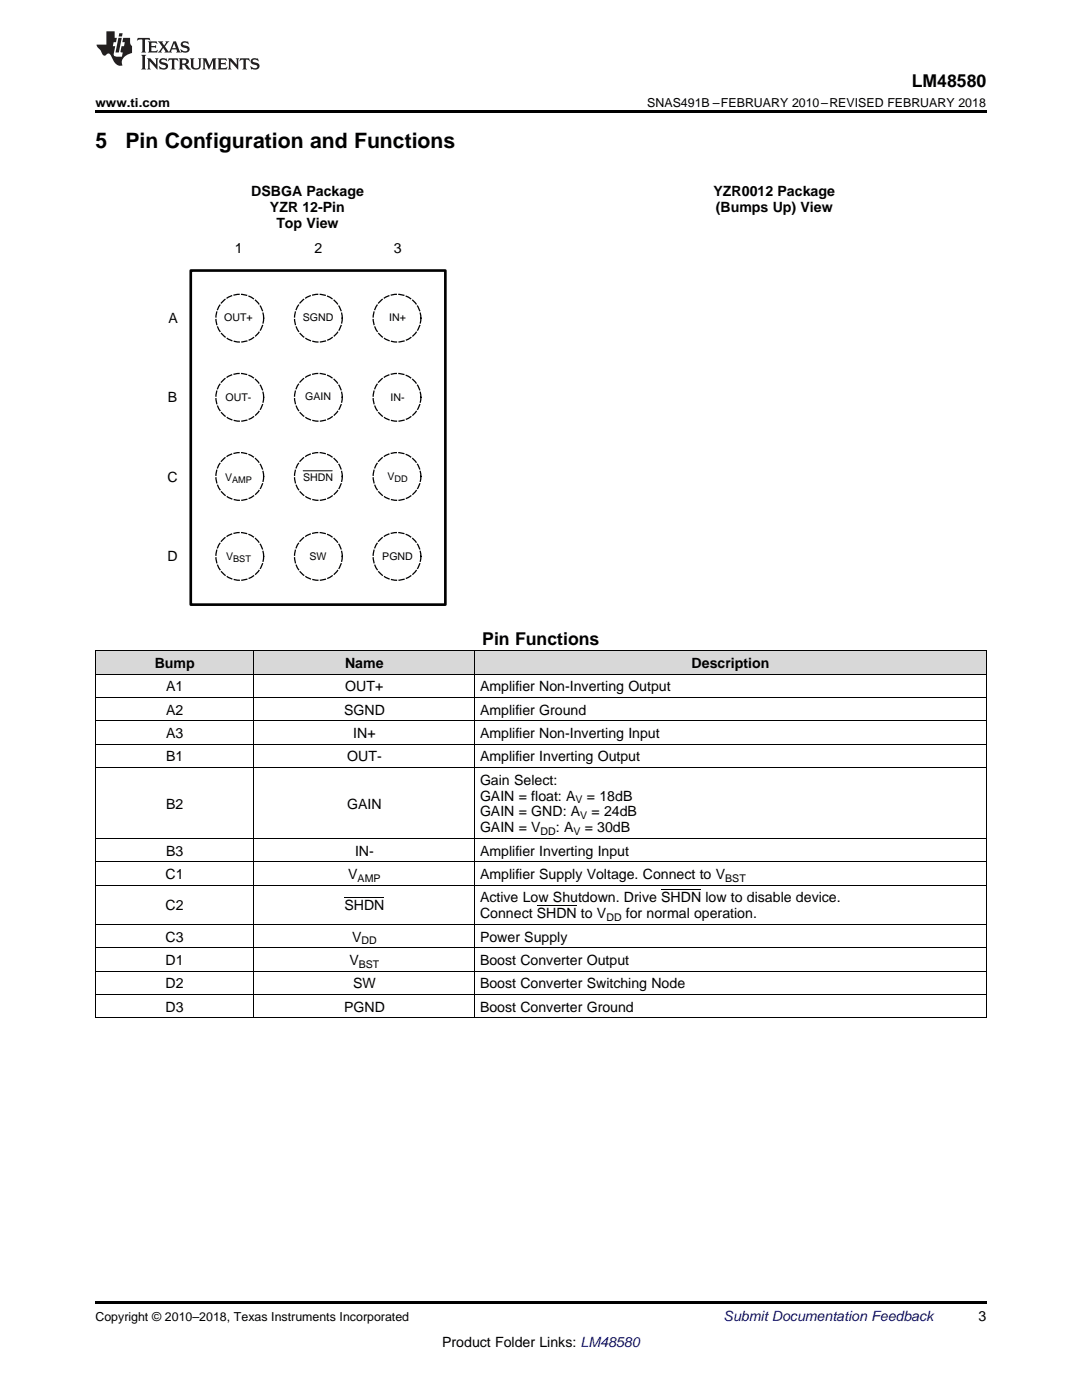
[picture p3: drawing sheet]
<svg xmlns="http://www.w3.org/2000/svg" width="216mm" height="279mm" viewBox="0 0 216 279" stroke-linecap="round" stroke-linejoin="round" font-family="sans-serif">
<g fill="#d8d8d8">
<path d="M19 129.9h31.7v4.7h-31.7z"/>
<path d="M50.7 129.9h44v4.7h-44z"/>
<path d="M94.7 129.9h102.1v4.7h-102.1z"/>
</g>
<path d="M19 22h177.8v.5h-177.8zM19 203.1l.2 .1zM94.6 203.1l.1 .1zM196.7 203.1l.1 .1zM19 259.7h177.8v.5h-177.8z" fill="#000"/>
<g fill="none" stroke="#000" stroke-width=".2">
<path d="M60.5 94h5.8M19 139.2h177.8M19 134.5h177.8M19 129.9h177.8M19.1 129.9v73.3M50.7 129.9v73.3M94.7 129.9v73.3M196.8 129.9v73.3M19 153.2h177.8M19 148.5h177.8M19 143.8h177.8M19 176.7h177.8"/>
<path d="M19 172h177.8M19 167.3h177.8M19 198.5h177.8M19 193.8h177.8M19 189.1h177.8M19 184.5h177.8M19 203.1h177.8"/>
</g>
<path d="M38.1 54h50.8v66.7h-50.8z" fill="none" stroke="#000" stroke-width=".53"/>
<g fill="none" stroke="#000" stroke-width=".25" stroke-dasharray="1 .5">
<circle cx="47.8" cy="79.3" r="4.8"/>
<circle cx="47.8" cy="63.5" r="4.8"/>
<circle cx="63.5" cy="79.3" r="4.8"/>
<circle cx="63.5" cy="63.5" r="4.8"/>
<circle cx="79.2" cy="79.3" r="4.8"/>
<circle cx="79.2" cy="63.5" r="4.8"/>
<circle cx="47.8" cy="95.1" r="4.8"/>
<circle cx="63.5" cy="95.1" r="4.8"/>
<circle cx="79.2" cy="95.1" r="4.8"/>
<circle cx="47.8" cy="111" r="4.8"/>
<circle cx="63.5" cy="111" r="4.8"/>
<circle cx="79.2" cy="111" r="4.8"/>
</g>
<g fill="#231f20">
<path d="M27.5 7.6l-.1 .5 .4-.2h.6v.1v2.1l-.2 .4h1l-.3-.4v-2.1l.1-.1h.5l.5 .2-.2-.5zM29.5 8.3l.2 .3v1.5l-.2 .4h1.8l.2-.6a1.04 1.04 0 0 1-1.3 .2v-.7h.6l.3 .2v-.6l-.3 .2h-.6v-.6l.8-.1 .4 .3-.2-.5zM31.5 8.3l.9 1.1-.9 1.1h.8l-.2-.2 .5-.7 .4 .7-.2 .2h1.5l-.1-.2 .1-.4h.9l.1 .4-.2 .2h1l-.3-.3-.7-1.9h-.5l-.9 2-.8-1 .9-1h-.8l.1 .3-.3 .5-.4-.6 .2-.2zM34.7 8.6l.4 1h-.7zM36.3 8.4a.63 .63 0 0 0-.2 .7 .63 .63 0 0 0 .6 .4l.6 .2 .1 .2a.75 .75 0 0 1-.7 .4 .75 .75 0 0 1-.6-.5l.1 .7 .1-.1a1.11 1.11 0 0 0 1.5-.6 1.13 1.13 0 0 0-1.2-.8l-.1-.4a1.04 1.04 0 0 1 1.2 .2l-.2-.5-.1 .1-.5-.2zM28.2 10.9l.2 .4v2.2l-.2 .4h1l-.3-.4v-2.2l.3-.4zM29.3 11.6l.3 .4v1.5l-.3 .4h.8l-.2-.4v-1.3l1.5 1.7v-1.9l.2-.4h-.7l.2 .4v.9l-1.1-1.3zM32 11.8a.62 .62 0 0 0-.2 .7 .62 .62 0 0 0 .6 .4l.6 .1 .1 .3a.76 .76 0 0 1-.7 .3 .76 .76 0 0 1-.6-.4l.1 .7 .1-.1a1.11 1.11 0 0 0 1.5-.6 1.13 1.13 0 0 0-1.2-.8l-.1-.4a1.04 1.04 0 0 1 1.2 .2l-.2-.6-.1 .1-.5-.1zM33.7 11.6l-.2 .6a.61 .61 0 0 1 .8-.3v1.6l-.2 .4h.9l-.2-.4v-1.6a.63 .63 0 0 1 .8 .3l-.2-.6zM35.6 11.6l.3 .4v1.5l-.3 .4h1l-.2-.2v-.8l.5 .2a.76 .76 0 0 0 1.2 .7l-1-1a.58 .58 0 0 0 .6-.5 .58 .58 0 0 0-.5-.6zM36.4 11.9h.1a.45 .45 0 0 1 .5 .1 .45 .45 0 0 1 .1 .5l-.7 .2zM37.9 11.6l.2 .2a2.17 2.17 0 0 0 .3 1.9 .99 .99 0 0 0 1.6-.6v-1.1l.2-.4h-.7l.2 .2a1.92 1.92 0 0 1-.2 1.8 .6 .6 0 0 1-.9-.5v-1.1l.2-.4zM40.4 11.6l.2 .4v1.5l-.2 .4h.7l-.2-.4v-1.4l.8 1.8 .8-1.8v1.4l-.2 .4h.9l-.2-.4v-1.5l.2-.4h-.8l-.6 1.5-.6-1.5zM43.4 11.6l.2 .4v1.5l-.2 .4h1.8l.2-.6a1.04 1.04 0 0 1-1.3 .1v-.6h.5l.4 .2v-.6l-.4 .2h-.5v-.7h.8l.3 .3-.1-.6zM45.5 11.6l.2 .4v1.5l-.2 .4h.7l-.2-.4v-1.3l1.5 1.7v-1.9l.2-.4h-.7l.2 .4v.9l-1.1-1.3zM47.9 11.6l-.1 .6a.61 .61 0 0 1 .8-.3v1.6l-.3 .4h1l-.3-.4 .1-1.6a.63 .63 0 0 1 .7 .3l-.1-.6zM50.2 11.8a.62 .62 0 0 0-.2 .7 .62 .62 0 0 0 .6 .4l.6 .1 .2 .3a.76 .76 0 0 1-.8 .3 .76 .76 0 0 1-.6-.4l.1 .7 .2-.1a1.11 1.11 0 0 0 1.5-.6 1.13 1.13 0 0 0-1.3-.8l-.1-.4a1.04 1.04 0 0 1 1.2 .2l-.1-.6-.2 .1-.5-.1z"/>
<path d="M21.2 6.3v2.6h-1.9l.1 .4 .7 .9a.91 .91 0 0 0 1 .8 .56 .56 0 0 1 .5-.3 .56 .56 0 0 1 .5 .3l.4 .8a1.53 1.53 0 0 0 1.9 1.2 1.54 1.54 0 0 1 1-2.1l.9-.3v-1.4a1.52 1.52 0 0 1-.3-1.6h-1.4l-.2 .8h.5l-.2 .8h-.4l-.2 1v.2l.4 .1-.2 .8a1.93 1.93 0 0 1-1.6-.3l.3-1.8h-.5l.2-.8h.4l.2-.8h-.4v-1.3zM23.6 7.6l-.6 2.9h.7l.6-2.9zM23.8 6.6l-.1 .7h.6l.2-.7z"/>
</g>
<path d="M68.7 179.2h8M131.9 177.6h8M107.1 180.8h8" fill="none" stroke="#000" stroke-width=".2"/>
<g font-size="4.2">
<text x="19" y="29.6">5</text>
<text x="25" y="29.6">Pin Configuration and Functions</text>
</g>
<g font-size="3.5">
<text x="181.9" y="17.3">LM48580</text>
<text x="96.2" y="128.7">Pin Functions</text>
</g>
<g font-size="2.8">
<text x="50.1" y="39.1">DSBGA Package</text>
<text x="142.4" y="39.1">YZR0012 Package</text>
<text x="53.9" y="42.3">YZR 12-Pin</text>
<text x="55.1" y="45.4">Top View</text>
<text x="142.8" y="42.3">(Bumps Up) View</text>
<text x="46.9" y="50.4">1</text>
<text x="62.7" y="50.4">2</text>
<text x="78.6" y="50.4">3</text>
<text x="33.6" y="64.4">A</text>
<text x="33.5" y="80.3">B</text>
<text x="33.4" y="96.1">C</text>
<text x="33.4" y="112">D</text>
<text x="30.9" y="133.3">Bump</text>
<text x="33.2" y="138">A1</text>
<text x="68.9" y="133.3">Name</text>
<text x="68.9" y="138">OUT+</text>
<text x="95.8" y="138">Amplifier Non-Inverting Output</text>
<text x="138" y="133.3">Description</text>
<text x="33.2" y="142.6">A2</text>
<text x="68.7" y="142.6">SGND</text>
<text x="95.8" y="142.6">Amplifier Ground</text>
<text x="33.2" y="147.3">A3</text>
<text x="70.5" y="147.3">IN+</text>
<text x="95.8" y="147.3">Amplifier Non-Inverting Input</text>
<text x="33.2" y="151.9">B1</text>
<text x="69.3" y="151.9">OUT-</text>
<text x="95.8" y="151.9">Amplifier Inverting Output</text>
<text x="33.2" y="161.4">B2</text>
<text x="69.3" y="161.4">GAIN</text>
<text x="95.8" y="156.6">Gain Select:</text>
<text x="95.8" y="159.8">GAIN = float: A</text>
<text x="117.1" y="159.8">= 18dB</text>
<text x="95.8" y="162.9">GAIN = GND: A</text>
<text x="95.8" y="166.1">GAIN = V</text>
<text x="110.9" y="166.1">: A</text>
<text x="116.7" y="166.1">= 30dB</text>
<text x="118" y="162.9">= 24dB</text>
<text x="33.2" y="170.8">B3</text>
<text x="70.8" y="170.8">IN-</text>
<text x="95.8" y="170.8">Amplifier Inverting Input</text>
<text x="33.1" y="175.4">C1</text>
<text x="69.5" y="175.4">V</text>
<text x="95.8" y="175.4">Amplifier Supply Voltage. Connect to V</text>
<text x="33.1" y="181.7">C2</text>
<text x="68.7" y="181.7">SHDN</text>
<text x="95.8" y="180.1">Active Low Shutdown. Drive SHDN low to disable device.</text>
<text x="95.8" y="183.3">Connect SHDN to V</text>
<text x="124.9" y="183.3">for normal operation.</text>
<text x="33.1" y="187.9">C3</text>
<text x="70.2" y="187.9">V</text>
<text x="95.8" y="187.9">Power Supply</text>
<text x="33.1" y="192.6">D1</text>
<text x="33.1" y="197.2">D2</text>
<text x="69.7" y="192.6">V</text>
<text x="70.4" y="197.2">SW</text>
<text x="95.8" y="192.6">Boost Converter Output</text>
<text x="95.8" y="197.2">Boost Converter Switching Node</text>
<text x="33.1" y="201.9">D3</text>
<text x="68.7" y="201.9">PGND</text>
<text x="95.8" y="201.9">Boost Converter Ground</text>
<text x="195.3" y="263.6">3</text>
<text x="88.2" y="268.9">Product Folder Links: LM48580</text>
</g>
<text font-size="2.8" fill="#0000c8" x="144.4" y="263.6">Submit Documentation Feedback</text>
<g font-size="2.5">
<text x="19" y="21.4">www.ti.com</text>
<text x="129.2" y="21.4">SNAS491B –FEBRUARY 2010–REVISED FEBRUARY 2018</text>
<text x="19" y="263.6">Copyright © 2010–2018, Texas Instruments Incorporated</text>
</g>
<g font-size="2.1">
<text x="44.7" y="64">OUT+</text>
<text x="60.4" y="64.1">SGND</text>
<text x="77.7" y="64.1">IN+</text>
<text x="45" y="80.1">OUT-</text>
<text x="60.9" y="79.9">GAIN</text>
<text x="77.9" y="80">IN-</text>
<text x="44.9" y="96">V</text>
<text x="60.5" y="95.9">SHDN</text>
<text x="77.3" y="95.9">V</text>
<text x="45.1" y="111.9">V</text>
<text x="61.8" y="111.8">SW</text>
<text x="76.3" y="111.8">PGND</text>
<text x="114.9" y="160.3">V</text>
<text x="107.9" y="166.7">DD</text>
<text x="114.4" y="166.7">V</text>
<text x="115.8" y="163.5">V</text>
<text x="71.4" y="176">AMP</text>
<text x="144.7" y="176">BST</text>
<text x="121" y="183.8">DD</text>
<text x="72.1" y="188.5">DD</text>
<text x="71.6" y="193.1">BST</text>
</g>
<g font-size="1.8">
<text x="46.3" y="96.4">AMP</text>
<text x="78.7" y="96.3">DD</text>
<text x="46.5" y="112.2">BST</text>
</g>
</svg>
